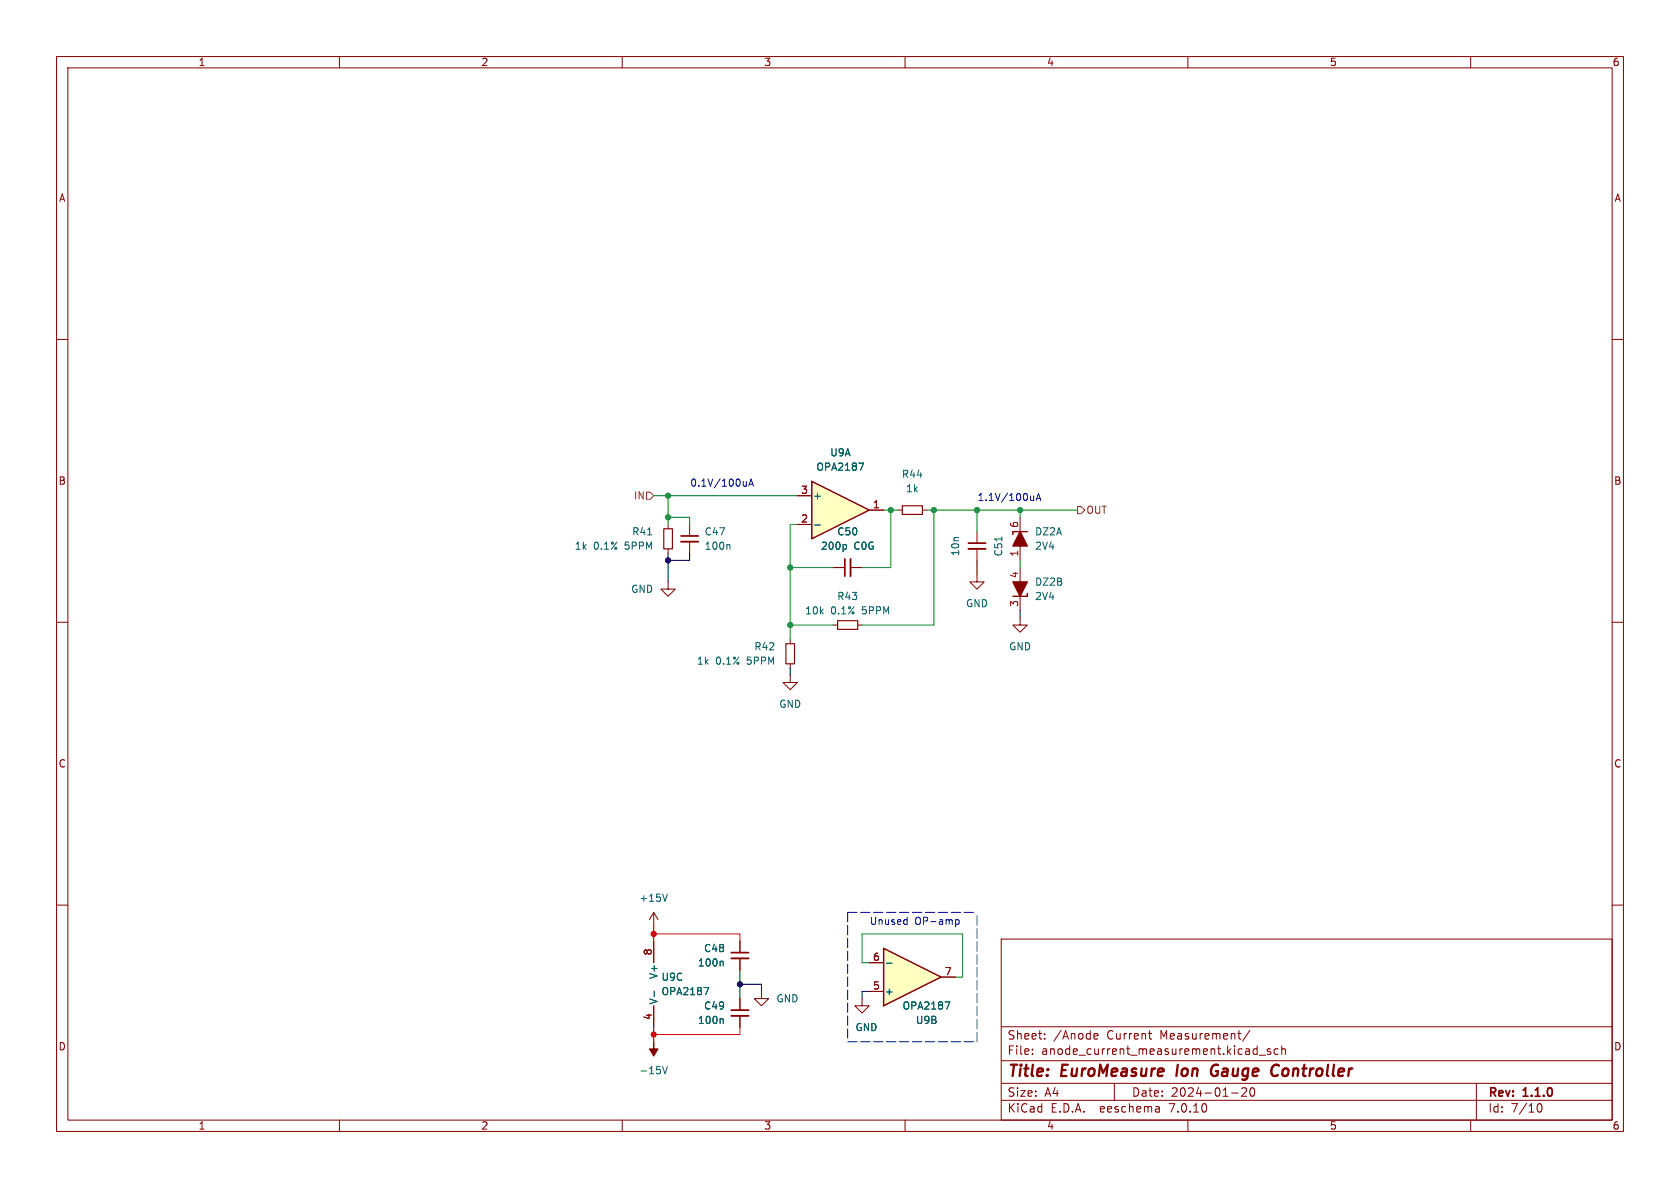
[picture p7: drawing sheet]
<svg xmlns="http://www.w3.org/2000/svg" width="297mm" height="210mm" viewBox="0 0 297 210" stroke-linecap="round" stroke-linejoin="round" font-family="sans-serif">
<g fill="none" stroke="#840000" stroke-width=".18">
<path d="M10 10h277v190h-277zM12 12h273v186h-273zM60 10v2M110 10v2M160 10v2M210 10v2M260 10v2M10 60h2M285 60h2M158.7 90.2h.8M163.1 90.2h.7M10 110h2"/>
<path d="M147.3 110.5h.8M151.6 110.5h.8M285 110h2M10 160h2M285 160h2M134.6 175.3v1.2h-1.3l1.3 1.3 1.3-1.3h-1.3M177 166h108v32h-108zM60 198v2M110 198v2M160 198v2M177 194.5h108M177 191.5h108"/>
<path d="M177 187.5h108M177 181.5h108M182.5 186.3v.1M182.5 185.5v.1M184.7 183.6v.1M184.7 182.8v.1M193.5 183.6h.5M193.5 182.8l.4-.1 .2 .4-.7 .1M197 191.5v3M203 182.7h.6M203.3 183.6l.3 .1M204.9 195.7l.1 .9"/>
<path d="M205 196.5l-.2 .1M205 196h-.2M210 198v2M217.7 193.2h1.2M218.8 182.7h.6M219.2 183.7h.2M220.3 192.4v.5l-.8 .9h.9M221 182.1l-1.3 2M221.1 192.4a.81 .81 0 0 0 .4 1.4l.2-.1 .1-.5-.1-.8M221.8 185.4l.4 .1M222.2 184.9v1.5M222.2 186.3l-.4 .1"/>
<path d="M222.6 186.5h1.1M224.6 185.5l-.4-.1-.2 .2 .1 .2 .5 .2v.3h-.6M226 185.5l-.5-.1-.3 .3v.4l.2 .2h.6M226.6 185.5l.2-.1 .4 .1v.9M226.6 184.9v1.5M260 198v2M261 191.5v6.5M271.7 195.7l.2-.5 .2-.1a.8 .8 0 0 1 .5 .7 .8 .8 0 0 1-.5 .8l-.2-.1-.2-.5"/>
</g>
<path d="M208.2 188.2l-.2 2M214.9 189.4h.4M215.2 188.2a1.13 1.13 0 0 0-1.1 .7 1.13 1.13 0 0 0 .3 1.2l.2 .1 .5-.1M225.3 188.3a.67 .67 0 0 1 .8 .1M225.9 190l-.6 .2" fill="none" stroke="#840000" stroke-width=".4"/>
<path d="M159.5 89.4h3.6v1.5h-3.6zM148.1 109.7h3.5v1.6h-3.5z" fill="none" stroke="#840000" stroke-width=".2"/>
<path d="M143.5 85.1l10.2 5.1-10.2 5.1z" fill="#ffffc2"/>
<path d="M143.5 85.1l10.2 5.1-10.2 5.1z" fill="none" stroke="#840000" stroke-width=".25"/>
<path d="M141 92.7h2.5M141 87.6h2.5M153.7 90.2h2.5M147.3 100.3h2.1M150.4 100.3h2" fill="none" stroke="#840000" stroke-width=".18"/>
<path d="M144 92.8h1M149.4 96.3l.3 .2v.4l-.3 .2M151.8 81.9h.9l-.6 1.2" fill="none" stroke="#006464" stroke-width=".18"/>
<path d="M150.4 98.8v3.1" fill="none" stroke="#840000" stroke-width=".33"/>
<path d="M149.4 98.8v3.1" fill="none" stroke="#840000" stroke-width=".3"/>
<path d="M156.2 167.6l10.2 5.1-10.2 5.1z" fill="#ffffc2"/>
<path d="M181.6 94h-2.5v.5M181.6 104.9v.5h-2.5M156.2 167.6l10.2 5.1-10.2 5.1z" fill="none" stroke="#840000" stroke-width=".25"/>
<g fill="none" stroke="#840000" stroke-width=".18">
<path d="M118.1 92.7v.8M118.1 97v.8M121.9 92.7v2M121.9 95.8v2M141 92.7h2.5M141 87.6h2.5M153.7 90.2h2.5M172.7 94v2M172.7 97v2.1M180.3 91.4v7.7M118.1 102.9v1.2h-1.3l1.3 1.3 1.3-1.3h-1.3M139.7 119.4v1.3h-1.3l1.3 1.2 1.3-1.2h-1.3"/>
<path d="M139.7 113v.8M139.7 117.3v.8M147.3 100.3h2.1M150.4 100.3h2M172.7 101.6v1.3h-1.3l1.3 1.2 1.3-1.2h-1.3M180.3 109.2v1.3h-1.2l1.2 1.3 1.3-1.3h-1.3M180.3 100.3v7.7M115.6 161.3v2.5M115.6 166.4v3.8M115.6 177.8v3.8M115.6 161.3l-.8 1.3M115.6 161.3l.7 1.3"/>
<path d="M130.8 166.4v2M130.8 169.4v2.1M130.8 176.5v2.1M130.8 179.6v2M152.4 176.5v1.3h-1.3l1.3 1.3 1.3-1.3h-1.3M153.7 175.3h2.5M153.7 170.2h2.5M166.4 172.7h2.5"/>
</g>
<g fill="none" stroke="#006464" stroke-width=".18">
<path d="M114.5 94.6h.7M128.9 96.3l.1 .1v.7M144 92.8h1M149.4 96.3l.3 .2v.4l-.3 .2M151.8 81.9h.9l-.6 1.2M177.1 94.9v.7M118 158.1l-.4 1.2M115.7 175.2v1M124.5 174.6h.8l-.5 1.2M127.7 169.9l.2 .2v.7M156.7 170.3h1M167.1 177.1h.8l-.5 1.3"/>
<path d="M117.1 188.5l.5 1.3 .4-1.3M127.7 180.1l.2 .2v.6"/>
</g>
<g fill="#840000" stroke="#840000" stroke-width=".25">
<path d="M179.1 102.9h2.5l-1.3 2.5z"/>
<path d="M180.3 94l1.3 2.5h-2.5z"/>
</g>
<path d="M115.6 184.2v1.2h.7l-.7 1.3-.8-1.3h.8z" fill="#840000" stroke="#840000" stroke-width=".18"/>
<path d="M120.4 95.8h3M171.2 97h3M129.3 179.6h3M129.3 169.4h3" fill="none" stroke="#840000" stroke-width=".33"/>
<path d="M120.4 94.7h3M171.2 96h3M129.3 178.6h3M129.3 168.4h3" fill="none" stroke="#840000" stroke-width=".3"/>
<path d="M117.3 93.5h1.6v3.5h-1.6zM138.9 113.8h1.6v3.5h-1.6z" fill="none" stroke="#840000" stroke-width=".2"/>
<path d="M114.3 87h.6l.7 .6-.7 .7h-.6zM190.5 89.5h.6l.7 .7-.7 .6h-.6z" fill="none" stroke="#725600" stroke-width=".18"/>
<g fill="none" stroke="#0000c2" stroke-width=".18">
<path d="M131.9 85.1v.8M131.9 85.8l-.1 .1M132.4 85.9l.4-1.2 .4 1.2M132.5 85.6h.6M182.7 87.6v.9M182.7 88.4l-.1 .1M183.2 88.5l.4-1.3 .4 1.3M183.3 88.1h.6M160.2 162.6h.2M160.4 162.1v1.3M160.4 163.4h-.2M168.9 162.6v1.2"/>
<path d="M168.9 162.6h.4l.3 .2-.2 .6h-.5"/>
</g>
<path d="M149.9 161.3h22.8M149.9 161.3v22.9M149.9 184.2h22.8M172.7 184.2v-22.9" fill="none" stroke="#0000c2" stroke-width=".18" stroke-dasharray="1.7 .6"/>
<g fill="none" stroke="#009600" stroke-width=".18">
<path d="M115.6 87.6h25.4M118.1 91.4h3.8v1.3M118.1 87.6v5.1M141 92.7h-1.3v20.3M156.2 90.2h2.5M157.5 90.2v10.1h-5.1M163.8 90.2h26.7M165.1 90.2v20.3h-12.7M172.7 90.2v3.8M180.3 90.2v1.2M180.3 99.1v1.2M139.7 100.3h7.6"/>
<path d="M139.7 110.5h7.6M153.7 170.2h-1.3v-5.1h17.8v7.6h-1.3"/>
</g>
<path d="M118.1 97.8v5.1M121.9 97.8v1.3h-3.8M172.7 99.1v2.5M139.7 118.1v1.3M180.3 108v1.2M130.8 174h3.8v1.3M130.8 171.5v5M153.7 175.3h-1.3v1.2" fill="none" stroke="#000" stroke-width=".18"/>
<path d="M115.6 163.8v2.6M115.6 165.1h15.2v1.3M115.6 181.6v2.6M130.8 181.6v1.3h-15.2" fill="none" stroke="#f00" stroke-width=".18"/>
<g fill="#009600" stroke="#009600" stroke-width=".18">
<circle cx="157.5" cy="90.2" r=".46"/>
<circle cx="172.7" cy="90.2" r=".46"/>
<circle cx="165.1" cy="90.2" r=".46"/>
<circle cx="180.3" cy="90.2" r=".46"/>
<circle cx="139.7" cy="100.3" r=".46"/>
<circle cx="118.1" cy="91.4" r=".46"/>
<circle cx="139.7" cy="110.5" r=".46"/>
<circle cx="118.1" cy="87.6" r=".46"/>
</g>
<g fill="#000" stroke="#000" stroke-width=".18">
<circle cx="118.1" cy="99.1" r=".46"/>
<circle cx="130.8" cy="174" r=".46"/>
</g>
<g fill="#f00" stroke="#f00" stroke-width=".18">
<circle cx="115.6" cy="182.9" r=".46"/>
<circle cx="115.6" cy="165.1" r=".46"/>
</g>
<g font-size="2.8" fill="#840000">
<text x="178" y="190.9">Title:</text>
<text x="187.7" y="190.9">EuroMeasure</text>
<text x="208.8" y="190.9">Ion</text>
<text x="215.7" y="190.9">Gauge</text>
<text x="227.2" y="190.9">Controller</text>
</g>
<g font-size="2.1" fill="#840000">
<text x="178" y="184">Sheet:</text>
<text x="186.2" y="184">/Anode</text>
<text x="195.7" y="184">Current</text>
<text x="205.3" y="184">Measurement/</text>
<text x="178" y="186.7">File:</text>
<text x="184.1" y="186.7">anode_current_measurement.kicad_sch</text>
<text x="178" y="196.9">KiCad</text>
<text x="178" y="194.1">Size:</text>
<text x="184.7" y="194.1">A4</text>
<text x="185.7" y="196.9">E.D.A.</text>
<text x="194.6" y="196.9">eeschema</text>
<text x="200" y="194.1">Date:</text>
<text x="207" y="196.9">7.0.10</text>
<text x="207" y="194.1">2024-01-20</text>
<text x="263" y="194.3">Rev:</text>
<text x="263" y="196.9">Id:</text>
<text x="267.1" y="196.9">7/10</text>
<text x="269.4" y="194.3">1.1.0</text>
</g>
<g font-size="1.8" fill="#840000">
<text x="35" y="11.9">1</text>
<text x="85" y="11.9">2</text>
<text x="135" y="11.9">3</text>
<text x="185" y="11.9">4</text>
<text x="235" y="11.9">5</text>
<text x="285" y="11.9">6</text>
<text x="10.3" y="35.9">A</text>
<text x="285.3" y="35.9">A</text>
<text x="10.3" y="85.9">B</text>
<text x="285.3" y="85.9">B</text>
<text x="10.3" y="135.9">C</text>
<text x="285.3" y="135.9">C</text>
<text x="10.3" y="185.9">D</text>
<text x="285.3" y="185.9">D</text>
<text x="35" y="199.9">1</text>
<text x="85" y="199.9">2</text>
<text x="135" y="199.9">3</text>
<text x="185" y="199.9">4</text>
<text x="235" y="199.9">5</text>
<text x="285" y="199.9">6</text>
</g>
<g font-size="1.8" fill="#006464">
<text x="144.2" y="83.4">OPA2187</text>
<text x="146.7" y="80.9">U9A</text>
<text x="143.6" y="88.5">+</text>
<text x="159.3" y="84.7">R44</text>
<text x="160.1" y="87.2">1k</text>
<text x="111.7" y="94.8">R41</text>
<text x="124.5" y="94.8">C47</text>
<text x="147.9" y="94.8">C50</text>
<text x="182.9" y="94.8">DZ2A</text>
<text x="101.5" y="97.4">1k</text>
<text x="104.9" y="97.4">0.1%</text>
<text x="110.6" y="97.4">5PPM</text>
<text x="124.5" y="97.4">100n</text>
<text x="145" y="97.4">200p</text>
<text x="151" y="97.4">C0G</text>
<text x="169.8" y="98.4" transform="rotate(-90 169.8 98.4)">10n</text>
<text x="177.4" y="98.5" transform="rotate(-90 177.4 98.5)">C51</text>
<text x="182.9" y="97.4">2V4</text>
<text x="111.5" y="105">GND</text>
<text x="147.9" y="106.3">R43</text>
<text x="170.7" y="107.5">GND</text>
<text x="182.9" y="103.7">DZ2B</text>
<text x="182.9" y="106.3">2V4</text>
<text x="142.2" y="108.8">10k</text>
<text x="146.8" y="108.8">0.1%</text>
<text x="152.5" y="108.8">5PPM</text>
<text x="123.1" y="117.7">1k</text>
<text x="126.5" y="117.7">0.1%</text>
<text x="132.2" y="117.7">5PPM</text>
<text x="133.3" y="115.2">R42</text>
<text x="178.3" y="115.2">GND</text>
<text x="137.7" y="125.3">GND</text>
<text x="112.9" y="159.6">+15V</text>
<text x="116.4" y="173.2" transform="rotate(-90 116.4 173.2)">V+</text>
<text x="116.8" y="173.6">U9C</text>
<text x="123.3" y="171">100n</text>
<text x="124.4" y="168.5">C48</text>
<text x="116.4" y="177.7" transform="rotate(-90 116.4 177.7)">V-</text>
<text x="116.8" y="176.1">OPA2187</text>
<text x="124.4" y="178.7">C49</text>
<text x="137.2" y="177.4">GND</text>
<text x="156.3" y="176.1">+</text>
<text x="159.5" y="178.7">OPA2187</text>
<text x="123.3" y="181.2">100n</text>
<text x="151.1" y="182.5">GND</text>
<text x="161.8" y="181.2">U9B</text>
<text x="112.9" y="190.1">-15V</text>
</g>
<g font-size="1.8" fill="#725600">
<text x="112" y="88.5">IN</text>
<text x="192" y="91">OUT</text>
</g>
<g font-size="1.8" fill="#0000c2">
<text x="121.9" y="86.1">0.1V/100uA</text>
<text x="172.7" y="88.7">1.1V/100uA</text>
<text x="153.7" y="163.6">Unused</text>
<text x="161.7" y="163.6">OP-amp</text>
</g>
<g font-size="1.8" fill="#a90000">
<text x="141.5" y="87.4">3</text>
<text x="154.2" y="89.9">1</text>
<text x="141.5" y="92.5">2</text>
<text x="180.1" y="93.4" transform="rotate(-90 180.1 93.4)">6</text>
<text x="180.1" y="98.5" transform="rotate(-90 180.1 98.5)">1</text>
<text x="180.1" y="107.4" transform="rotate(-90 180.1 107.4)">3</text>
<text x="180.1" y="102.3" transform="rotate(-90 180.1 102.3)">4</text>
<text x="115.3" y="169" transform="rotate(-90 115.3 169)">8</text>
<text x="154.2" y="169.9">6</text>
<text x="166.9" y="172.5">7</text>
<text x="154.2" y="175">5</text>
<text x="115.3" y="180.4" transform="rotate(-90 115.3 180.4)">4</text>
</g>
</svg>
